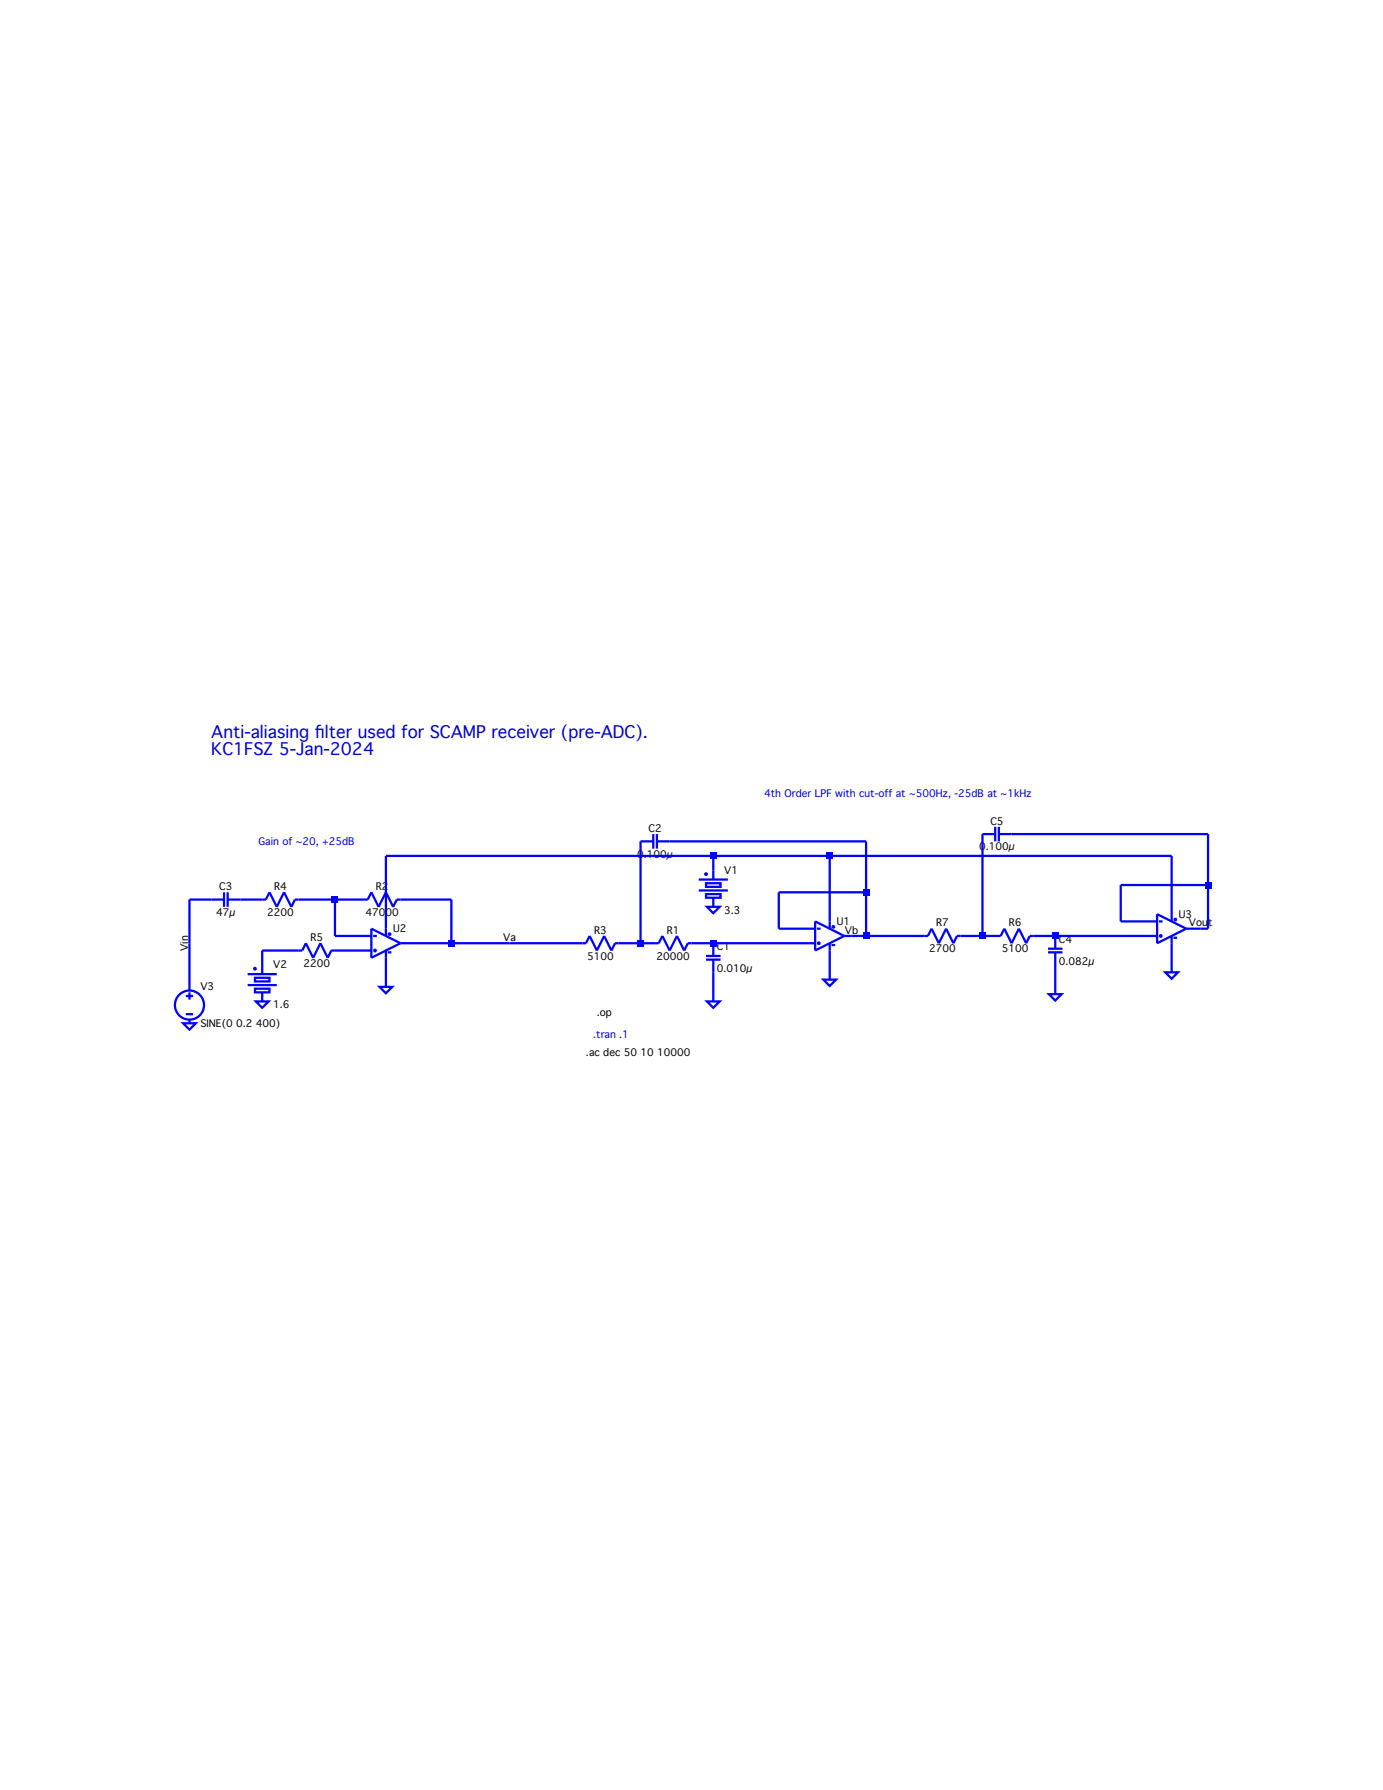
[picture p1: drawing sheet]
Version 4
SHEET 1 1288 680
WIRE 1264 80 832 80
WIRE 512 96 80 96
WIRE 176 128 -544 128
WIRE 432 128 176 128
WIRE 1184 128 432 128
WIRE 176 160 176 128
WIRE 1264 192 1264 80
WIRE 1264 192 1072 192
WIRE 512 208 512 96
WIRE 512 208 320 208
WIRE -928 224 -976 224
WIRE -816 224 -864 224
WIRE -656 224 -736 224
WIRE -592 224 -656 224
WIRE -400 224 -512 224
WIRE 1184 256 1184 128
WIRE 432 272 432 128
WIRE 1072 272 1072 192
WIRE 1152 272 1072 272
WIRE -544 288 -544 128
WIRE 320 288 320 208
WIRE 400 288 320 288
WIRE 1248 288 1216 288
WIRE 1264 288 1264 192
WIRE 1264 288 1248 288
WIRE -656 304 -656 224
WIRE -576 304 -656 304
WIRE 480 304 464 304
WIRE 512 304 512 208
WIRE 512 304 480 304
WIRE 640 304 512 304
WIRE 768 304 768 80
WIRE 768 304 720 304
WIRE 800 304 768 304
WIRE 928 304 880 304
WIRE 1152 304 928 304
WIRE -976 320 -976 224
WIRE -400 320 -400 224
WIRE -400 320 -512 320
WIRE -272 320 -400 320
WIRE -112 320 -272 320
WIRE 16 320 16 96
WIRE 16 320 -32 320
WIRE 48 320 16 320
WIRE 176 320 128 320
WIRE 400 320 176 320
WIRE -736 336 -816 336
WIRE -576 336 -656 336
WIRE -816 368 -816 336
WIRE 1184 384 1184 320
WIRE 432 400 432 336
WIRE -976 416 -976 320
WIRE -544 416 -544 352
WIRE 928 432 928 368
WIRE 176 448 176 384
FLAG 176 240 0
FLAG 176 448 0
FLAG -976 496 0
FLAG 432 400 0
FLAG -544 416 0
FLAG -816 448 0
FLAG -272 320 Va
FLAG -976 320 Vin
FLAG 928 432 0
FLAG 1184 384 0
FLAG 1248 288 Vout
FLAG 480 304 Vb
SYMBOL OpAmps/UniversalOpAmp 432 304 R0
SYMATTR InstName U1
SYMBOL voltage -976 400 R0
SYMATTR InstName V3
SYMATTR Value SINE(0 0.2 400)
SYMATTR Value2 AC 1
SYMBOL res 144 304 R90
WINDOW 0 0 56 VBottom 2
WINDOW 3 32 56 VTop 2
SYMATTR InstName R1
SYMATTR Value 20000
SYMBOL res -16 304 R90
WINDOW 0 0 56 VBottom 2
WINDOW 3 32 56 VTop 2
SYMATTR InstName R3
SYMATTR Value 5100
SYMBOL cap 160 320 R0
SYMATTR InstName C1
SYMATTR Value 0.010µ
SYMBOL cap 80 80 R90
WINDOW 0 0 32 VBottom 2
WINDOW 3 32 32 VTop 2
SYMATTR InstName C2
SYMATTR Value 0.100µ
SYMBOL Misc/battery 176 144 R0
SYMATTR InstName V1
SYMATTR Value 3.3
SYMBOL OpAmps/UniversalOpAmp -544 320 R0
SYMATTR InstName U2
SYMBOL res -496 208 R90
WINDOW 0 0 56 VBottom 2
WINDOW 3 32 56 VTop 2
SYMATTR InstName R2
SYMATTR Value 47000
SYMBOL res -720 208 R90
WINDOW 0 0 56 VBottom 2
WINDOW 3 32 56 VTop 2
SYMATTR InstName R4
SYMATTR Value 2200
SYMBOL Misc/battery -816 352 R0
SYMATTR InstName V2
SYMATTR Value 1.6
SYMBOL cap -864 208 R90
WINDOW 0 0 32 VBottom 2
WINDOW 3 32 32 VTop 2
SYMATTR InstName C3
SYMATTR Value 47µ
SYMBOL res -640 320 R90
WINDOW 0 0 56 VBottom 2
WINDOW 3 32 56 VTop 2
SYMATTR InstName R5
SYMATTR Value 2200
SYMBOL OpAmps/UniversalOpAmp 1184 288 R0
SYMATTR InstName U3
SYMBOL res 896 288 R90
WINDOW 0 0 56 VBottom 2
WINDOW 3 32 56 VTop 2
SYMATTR InstName R6
SYMATTR Value 5100
SYMBOL res 736 288 R90
WINDOW 0 0 56 VBottom 2
WINDOW 3 32 56 VTop 2
SYMATTR InstName R7
SYMATTR Value 2700
SYMBOL cap 912 304 R0
SYMATTR InstName C4
SYMATTR Value 0.082µ
SYMBOL cap 832 64 R90
WINDOW 0 0 32 VBottom 2
WINDOW 3 32 32 VTop 2
SYMATTR InstName C5
SYMATTR Value 0.100µ
TEXT -88 520 Left 2 ;.tran .1
TEXT -104 560 Left 2 !.ac dec 50 10 10000
TEXT -80 472 Left 2 !.op
TEXT 288 -8 Left 2 ;4th Order LPF with cut-off at ~500Hz, -25dB at ~1kHz
TEXT -824 96 Left 2 ;Gain of ~20, +25dB
TEXT -928 -144 Left 4 ;Anti-aliasing filter used for SCAMP receiver (pre-ADC).\nKC1FSZ 5-Jan-2024
